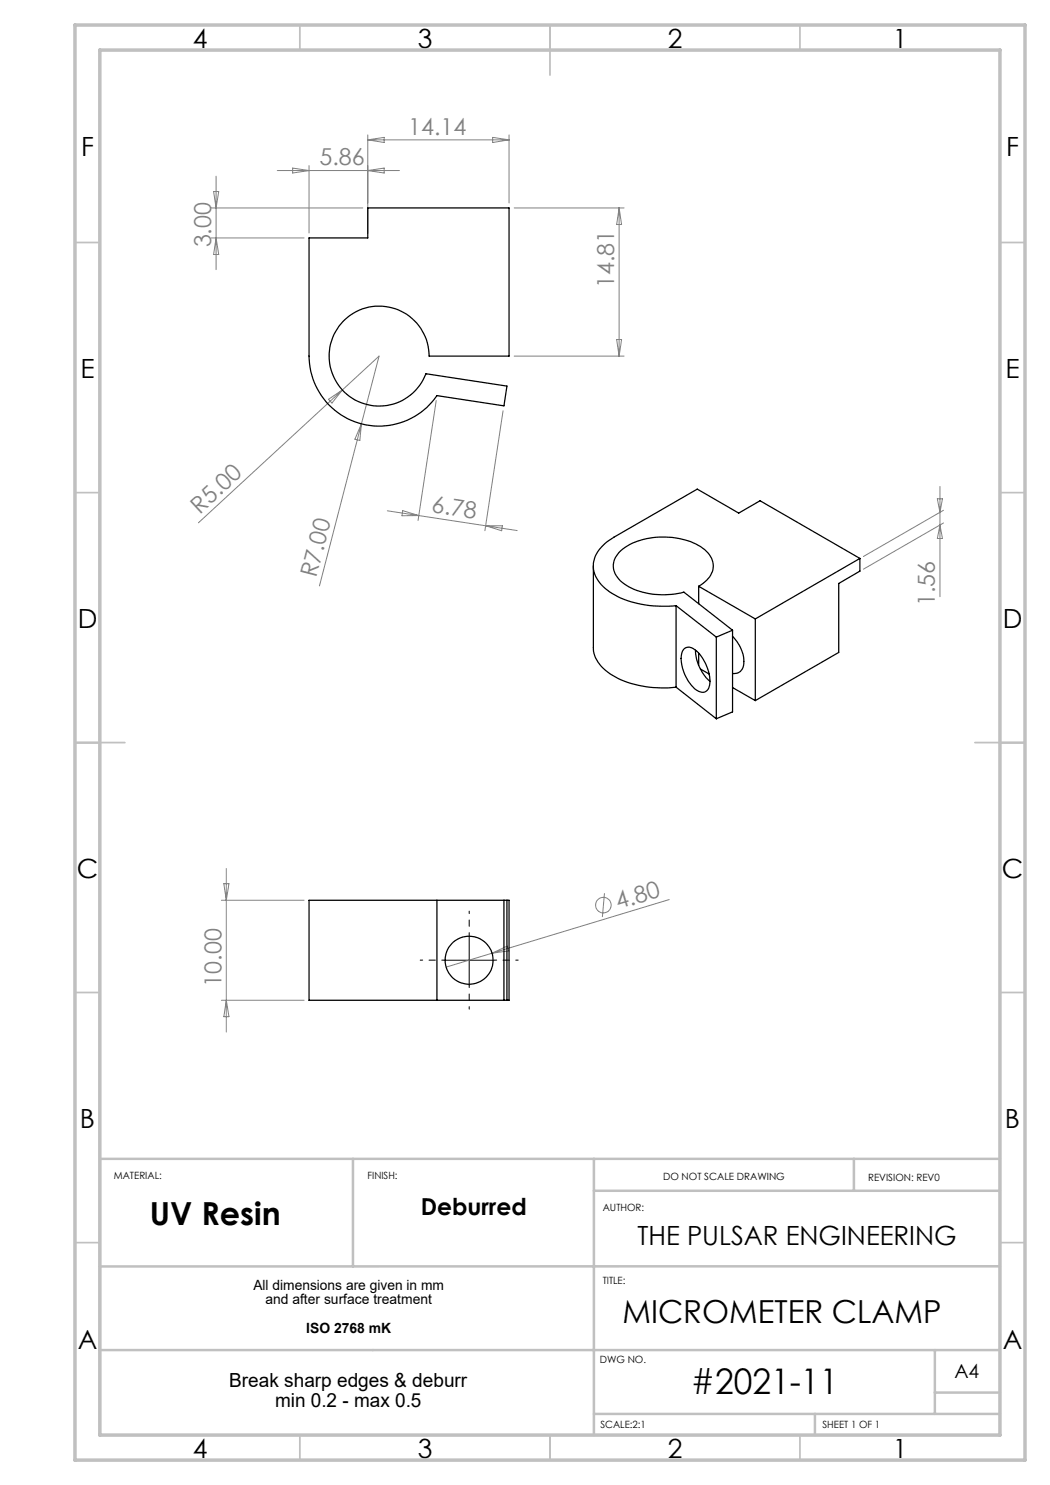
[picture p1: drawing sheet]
<svg xmlns="http://www.w3.org/2000/svg" width="210mm" height="297mm" viewBox="0 0 210 297" stroke-linecap="round" stroke-linejoin="round" font-family="sans-serif">
<g fill="none" stroke="#808080" stroke-width=".2">
<path d="M42.7 38.3h1l-.5 3.3zM43.2 35.2v18.7M55.5 34.1h24.4M58.5 33.6l3.3 .5-3.3 .5zM61.8 33.1v13.5M73.6 27v19.6M73.6 28h28.2M73.6 28l3.2-.5v1zM73.6 34.1l3.2-.5v1zM98.5 27.5l3.3 .5-3.3 .5zM101.8 27v13.6M42.2 41.6h30.4"/>
<path d="M42.2 47.6h18.6M43.2 47.6l.5 3.3h-1zM102.8 41.6h22M123.8 41.6v29.6M123.8 41.6l.5 3.3h-1zM65.7 79.9l2.8-1.9-2.1 2.6zM102.8 71.2h22M123.3 67.9h1l-.5 3.3zM72.3 84.8l3.5-13.6-36.1 33.4M72.3 84.8l-8.4 32.4M72.3 84.8l-.3 3.3-1-.3zM87.2 80.1l-3.6 24"/>
<path d="M100.6 82.2l-3.6 23.9M187.5 99.8h1l-.5 2.7zM188 97.3v22M77.5 102.2l25.9 3.9M80.5 102.1l3.2 1h-3.3zM97.2 105.2h3.3l-.2 .9zM188 105l.5 2.7h-1zM188.7 102.1l-16 9.2M188.7 104.6l-16 9.2M44.8 176.7h1l-.5 3.4zM45.3 173.7v32.7M120.9 178.6l-.4 4.8"/>
<path d="M133.8 179.9l-44.6 13.5M44.3 180.1h16.5M98.4 190.6l3-1.4 .3 1zM44.3 200.1h16.5M45.3 200.1l.5 3.2h-1z"/>
<circle cx="120.7" cy="181" r="1.56"/>
</g>
<path d="M88.8 192h-4.8M93.8 187v-4.8M93.8 197v4.8M98.8 192h4.8" fill="none" stroke="#000" stroke-width=".2" stroke-dasharray="15.2 1.3 1.3 1.3" stroke-dashoffset="14.7"/>
<path d="M88.8 192h10M93.8 187v10.1" fill="none" stroke="#000" stroke-width=".2"/>
<g fill="none" stroke="#c0c0c0" stroke-width=".35">
<path d="M60 5v5M110 5v10M160 5v5M15 48.5h5M200 48.5h5M15 98.5h5M200 98.5h5M15 148.5h10M195 148.5h10M15 198.5h5M200 198.5h5M15 248.5h5"/>
<path d="M200 248.5h5M60 287v5M110 287v5M160 287v5"/>
</g>
<path d="M70.6 231.8v21.5M118.8 231.8v55.2M118.8 238.2h81.2M170.8 231.8v6.4M200 231.8h-180v55.2M200 253.3h-180M20 270h180M187 270v12.8M187 278.5h13M118.8 282.8h81.2M163 282.8v4.2" fill="none" stroke="#c0c0c0" stroke-width=".5"/>
<path d="M15 5h190v287h-190zM20 10h180v277h-180z" fill="none" stroke="#c0c0c0" stroke-width=".7"/>
<g fill="none" stroke="#000" stroke-width=".25">
<path d="M61.8 47.6h11.8v-6h28.2v29.6h-16a10 10 0 0 0-13.9-9.2 10 10 0 0 0-3 16.5 10 10 0 0 0 16.3-3.7l16.2 2.4-.6 4-13.4-2.1a14 14 0 0 1-15.7 5.5 14 14 0 0 1-9.9-13.4zM118.7 113.2v16.3a6.7 6.7 0 0 0 3.8 5.6 21 21 0 0 0 12.7 2.3M139.7 117.3a4.7 4.7 0 0 0 2.9-4.5 5.7 5.7 0 0 0-3.9-4.2 15.4 15.4 0 0 0-13.7 .9 4.1 4.1 0 0 0-2 5.3 9.1 9.1 0 0 0 6.7 3.9 16.6 16.6 0 0 0 7.1-.3l9.7 7.6M139.7 117.3l11.4 6.5M139.7 117.3v3.5M172 111.7l-20-11.5-4.3 2.4-8.2-4.8-16.7 9.7a6.9 6.9 0 0 0-4.1 6 7.4 7.4 0 0 0 4.4 5.6 21.6 21.6 0 0 0 12.1 2M172 111.7l-20.9 12.1M172 111.7v2.5l-4.3 2.5v13.8l-16.6 9.6M135.2 121.1l8.1 6.3M135.2 121.1v16.3M135.2 137.4l8.1 6.4M136.8 129.8a1.67 1.67 0 0 1 2.4 .3 8.2 8.2 0 0 1 2.6 7.3 1.41 1.41 0 0 1-2.3 .7 8 8 0 0 1-3.1-7.7z"/>
<path d="M139.1 130a8.6 8.6 0 0 0 2.9 6.2M139.7 130.6v2.4M140.1 133.8l1.7 1M143.3 127.4v16.4M146.5 127.2a6.7 6.7 0 0 1 2.1 6.4 1.81 1.81 0 0 1-2.1 1.1M146.5 126l-3.2 1.4M146.5 126v16.4l-3.2 1.4M146.5 137.5l4.6 2.6M151.1 123.8v16.3M87.4 180.1h-25.6v20h25.6M87.4 180.1h14.4v20h-14.4M87.4 180.1v20"/>
<path d="M100.8 180.1v20M101.4 180.1v20"/>
<circle cx="93.8" cy="192.1" r="4.8"/>
</g>
<text font-size="7.1" x="138.1" y="278.8">#2021-11</text>
<g font-size="6.3">
<text x="30" y="245.1">UV Resin</text>
<text x="124.5" y="264.6">MICROMETER CLAMP</text>
</g>
<g font-size="5.3">
<text x="38.5" y="9.5">4</text>
<text x="83.5" y="9.5">3</text>
<text x="133.6" y="9.5">2</text>
<text x="178.6" y="9.5">1</text>
<text x="16.2" y="31.3">F</text>
<text x="201.2" y="31.3">F</text>
<text x="16.1" y="75.5">E</text>
<text x="201.1" y="75.5">E</text>
<text x="15.5" y="125.5">D</text>
<text x="200.5" y="125.5">D</text>
<text x="15.4" y="175.5">C</text>
<text x="200.4" y="175.5">C</text>
<text x="16" y="225.5">B</text>
<text x="201" y="225.5">B</text>
<text x="127.5" y="249">THE PULSAR ENGINEERING</text>
<text x="15.5" y="269.8">A</text>
<text x="200.5" y="269.8">A</text>
<text x="38.5" y="291.5">4</text>
<text x="83.5" y="291.5">3</text>
<text x="133.6" y="291.5">2</text>
<text x="178.6" y="291.5">1</text>
</g>
<g font-size="4.7" fill="#808080">
<text x="81.6" y="27">14.14</text>
<text x="63.9" y="33.1">5.86</text>
<text x="42.2" y="49.5" transform="rotate(-90 42.2 49.5)">3.00</text>
<text x="122.8" y="57.6" transform="rotate(-90 122.8 57.6)">14.81</text>
<text x="40" y="102.9" transform="rotate(-43 40 102.9)">R5.00</text>
<text x="86.2" y="102.5" transform="rotate(9 86.2 102.5)">6.78</text>
<text x="63.2" y="115.7" transform="rotate(-75 63.2 115.7)">R7.00</text>
<text x="187" y="121.2" transform="rotate(-90 187 121.2)">1.56</text>
<text x="123.6" y="181.9" transform="rotate(-17 123.6 181.9)">4.80</text>
<text x="44.3" y="197.3" transform="rotate(-90 44.3 197.3)">10.00</text>
</g>
<text font-size="4.7" x="84.2" y="243">Deburred</text>
<g font-size="3.9">
<text x="190.9" y="275.5">A4</text>
<text x="45.9" y="277.5">Break sharp edges &amp; deburr</text>
<text x="55" y="281.4">min 0.2 - max 0.5</text>
</g>
<g font-size="2.8">
<text x="50.7" y="258.1">All dimensions are given in mm</text>
<text x="53.1" y="260.9">and after surface treatment</text>
<text x="61.3" y="266.5">ISO 2768 mK</text>
</g>
<g font-size="2">
<text x="22.8" y="235.8">MATERIAL:</text>
<text x="73.5" y="235.8">FINISH:</text>
<text x="132.6" y="236">DO NOT SCALE DRAWING</text>
<text x="173.6" y="236.1">REVISION: REV0</text>
<text x="120.5" y="242.1">AUTHOR:</text>
<text x="120.5" y="256.7">TITLE:</text>
<text x="120" y="272.5">DWG NO.</text>
<text x="120.1" y="285.6">SCALE:2:1</text>
<text x="164.5" y="285.6">SHEET 1 OF 1</text>
</g>
</svg>
